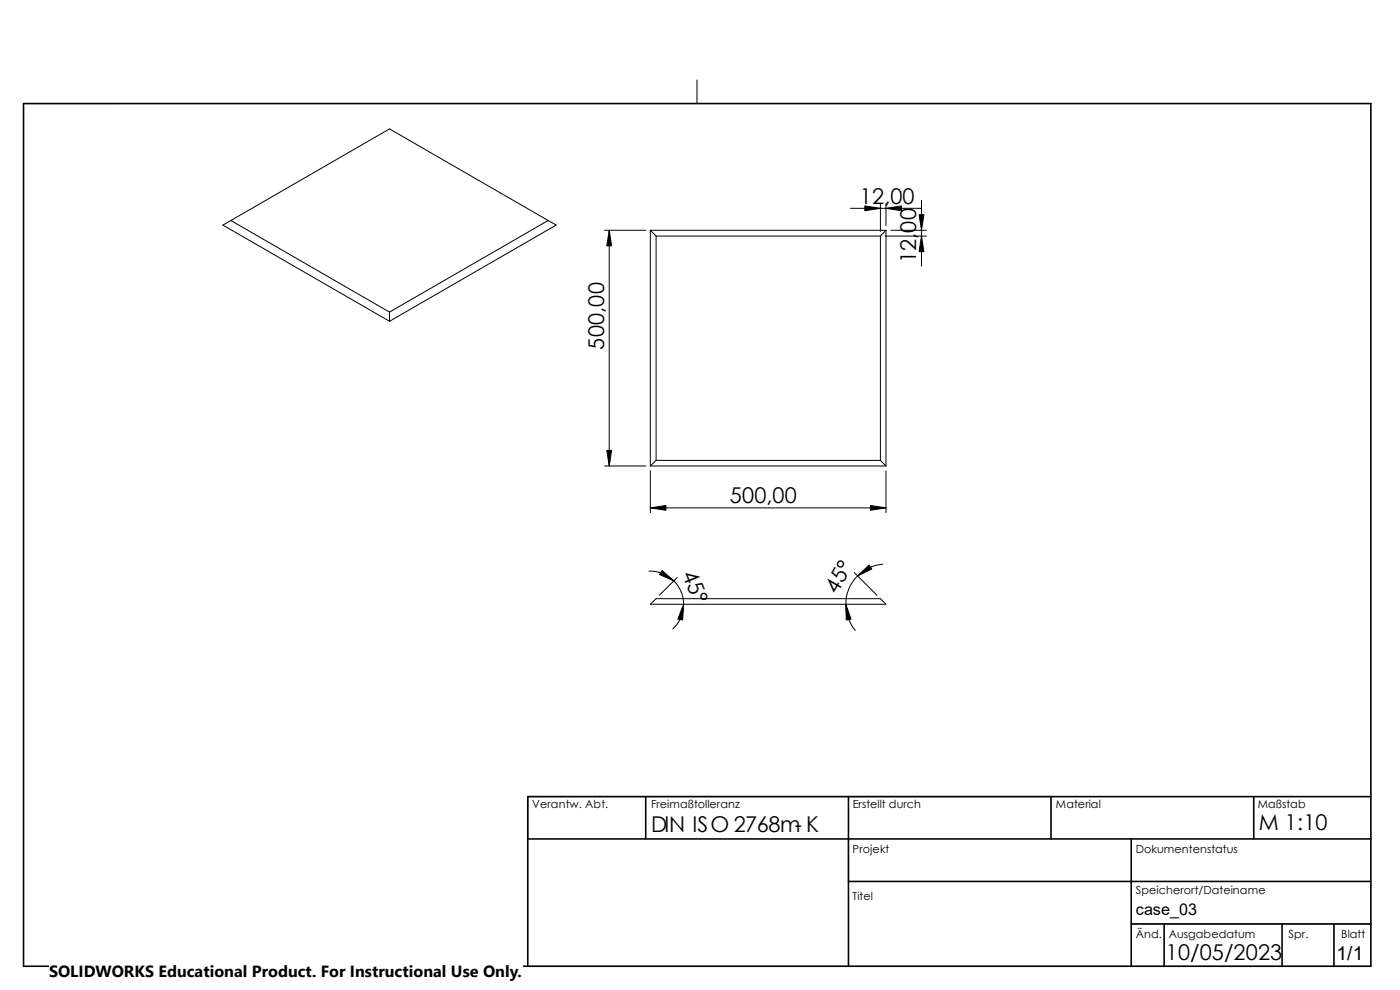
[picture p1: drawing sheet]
<svg xmlns="http://www.w3.org/2000/svg" width="297mm" height="210mm" viewBox="0 0 297 210" stroke-linecap="round" stroke-linejoin="round" font-family="sans-serif">
<path d="M5 22h19.8M112 205h178.8" fill="none" stroke="#c0c0c0" stroke-width=".21"/>
<g fill="none" stroke="#000" stroke-width=".21">
<path d="M147.9 17v5M49 46.8l33.6 19.4M49 46.8l-1.7 1 35.3 20.4M49 46.8l33.6-19.5 33.7 19.5M116.3 46.8l-33.7 19.4M116.3 46.8l1.7 1-35.4 20.4M128.3 48.9h8.7M129.2 48.9v49.9M138 48.9h50M138 48.9l1.2 1.2M138 48.9v49.9M139.2 50.1h47.6"/>
<path d="M139.2 50.1v47.6M180.4 44.2h15M186.8 43.2v5.9M186.8 50.1v47.6M187.8 50.1h8.7M188 48.9l-1.2 1.2M188 43.2v4.7M188 48.9v49.9M189 48.9h7.5M195.5 42.5v13.9M82.6 66.2v2M128.3 98.8h8.7"/>
<path d="M138 99.9v8.9M138 98.8h50M139.2 97.7l-1.2 1.1M139.2 97.7h47.6M186.8 97.7l1.2 1.1M188 99.9v8.9M138 107.7h50M187.3 119.7a8.6 8.6 0 0 0-5.9 14M137.7 121.2a7.1 7.1 0 0 1 6.8 4.3 7.1 7.1 0 0 1-1.8 7.9M138 128.2l1.2-1.2h47.6l1.2 1.2zM143.7 122.5l-3.8 3.8M181.2 121.5l4.9 4.8"/>
</g>
<path d="M180 178v9M223 169h-111v9M240 196h50.8" fill="none" stroke="#c0c0c0" stroke-width=".34"/>
<g fill="none" stroke="#000" stroke-width=".34">
<path d="M5 22h285.8v183h-285.8zM112 178h178.8M137 169v9M180 169v36M223 169v9M240 178v27M266 169v9M290.8 169h-178.8v36M180 187h110.8M240 196h50.8M247 196v9M272 196v9"/>
<path d="M283 196v9"/>
</g>
<path d="M129.2 48.9l.6 3.3h-1.1zM183.5 43.7l3.3 .5-3.3 .5zM188 44.2l3.3-.5v1zM195 45.6h1l-.5 3.3zM195.5 50.1l.5 3.3h-1zM128.7 95.5h1.1l-.6 3.3zM138 107.7l3.3-.5v1zM184.7 107.2l3.3 .5-3.3 .5zM140.5 121l2.5 2.2-3.1-1.3zM145 128.2l-.2 3.3-1-.2zM179.5 128.2l1.1 3.2-1.1 .1zM181.9 122.2l2.5-2.3 .6 .8z" fill="#000" stroke="#000" stroke-width=".21"/>
<path d="M10.4 203.6h100.4v6.4h-100.4z" fill="#fff"/>
<g font-size="4.6">
<text x="182.4" y="43.3">12,00</text>
<text x="194.4" y="55.9" transform="rotate(-90 194.4 55.9)">12,00</text>
<text x="128.1" y="74.1" transform="rotate(-90 128.1 74.1)">500,00</text>
<text x="154.8" y="106.8">500,00</text>
<text x="144.7" y="121.7" transform="rotate(68 144.7 121.7)">45°</text>
<text x="177.5" y="126.1" transform="rotate(-60 177.5 126.1)">45°</text>
<text x="138.1" y="176.4">DIN ISO 2768m- K</text>
<text x="267" y="176.1">M 1:10</text>
<text x="247.4" y="203.6">10/05/2023</text>
</g>
<text font-size="4.1" x="283.5" y="203.6">1/1</text>
<g font-size="3.4">
<text x="241" y="194">case_03</text>
<text x="10.4" y="207.3">SOLIDWORKS Educational Product. For Instructional Use Only.</text>
</g>
<g font-size="2.4">
<text x="112.9" y="171.5">Verantw. Abt.</text>
<text x="138.1" y="171.5">Freimaßtolleranz</text>
<text x="180.9" y="171.5">Erstellt durch</text>
<text x="224" y="171.5">Material</text>
<text x="266.8" y="171.5">Maßstab</text>
<text x="180.9" y="180.8">Projekt</text>
<text x="241" y="180.8">Dokumentenstatus</text>
<text x="180.9" y="190.9">Titel</text>
<text x="241" y="189.6">Speicherort/Dateiname</text>
<text x="241" y="198.9">Änd.</text>
<text x="247.9" y="198.9">Ausgabedatum</text>
<text x="273.4" y="198.9">Spr.</text>
<text x="284.5" y="198.9">Blatt</text>
</g>
</svg>
